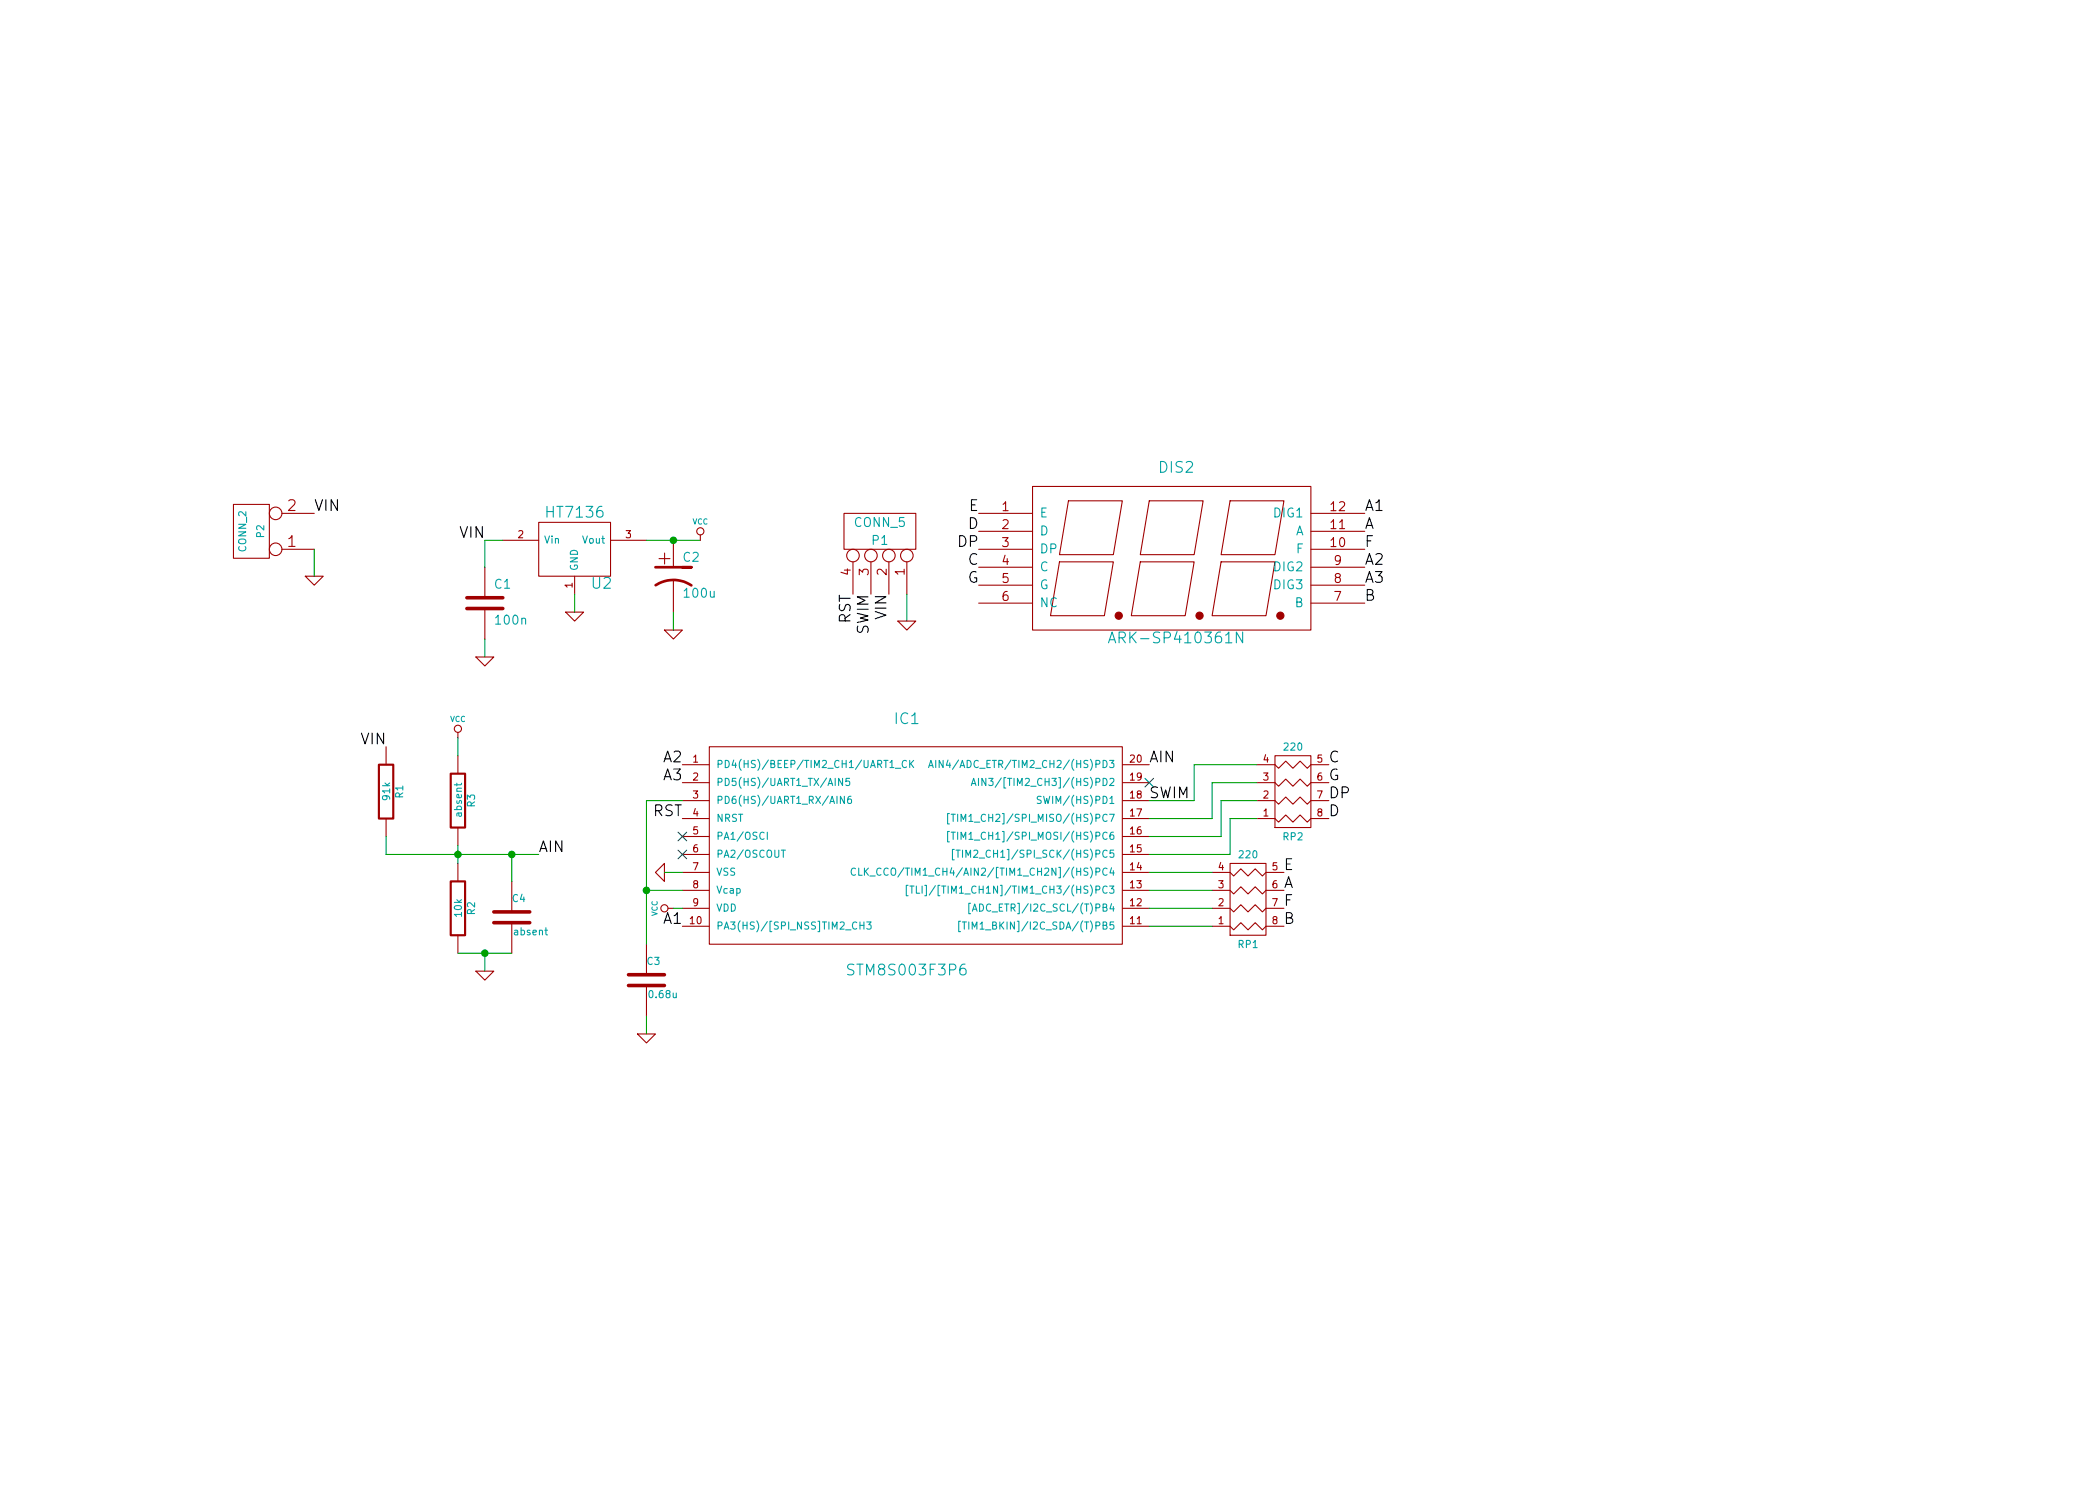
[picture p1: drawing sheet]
EESchema Schematic File Version 2
LIBS:power
LIBS:device
LIBS:transistors
LIBS:conn
LIBS:linear
LIBS:regul
LIBS:74xx
LIBS:cmos4000
LIBS:adc-dac
LIBS:memory
LIBS:xilinx
LIBS:special
LIBS:microcontrollers
LIBS:dsp
LIBS:microchip
LIBS:analog_switches
LIBS:motorola
LIBS:texas
LIBS:intel
LIBS:audio
LIBS:interface
LIBS:digital-audio
LIBS:philips
LIBS:display
LIBS:cypress
LIBS:siliconi
LIBS:opto
LIBS:atmel
LIBS:contrib
LIBS:valves
LIBS:stm8
LIBS:ht7136
LIBS:mcp3421
LIBS:seven_segm
LIBS:stm8s003
LIBS:3digit_voltmeter-cache
EELAYER 27 0
EELAYER END
$Descr A4 11693 8268
encoding utf-8
Sheet 1 1
Title ""
Date "16 feb 2015"
Rev ""
Comp ""
Comment1 ""
Comment2 ""
Comment3 ""
Comment4 ""
$EndDescr
$Comp
L STM8S003F3P6 IC1
U 1 1
P 5050 4600
F 0 "IC1" H 5050 5200 60  0000 C CNN
F 1 "STM8S003F3P6" H 5050 3800 60  0000 C CNN
F 2 "TSSOP20" H 4950 5100 60  0001 C CNN
F 3 "~" H 5050 4600 60  0000 C CNN
	1    5050 4600
	1    0    0    -1  
$EndComp
$Comp
L R_PACK4 RP2
U 1 1
P 7200 4200
F 0 "RP2" H 7200 4650 40  0000 C CNN
F 1 "220" H 7200 4150 40  0000 C CNN
F 2 "" H 7200 4200 60  0000 C CNN
F 3 "" H 7200 4200 60  0000 C CNN
	1    7200 4200
	1    0    0    1   
$EndComp
$Comp
L ARK-SP410361N DIS2
U 1 1
P 6550 3100
F 0 "DIS2" H 6550 3600 60  0000 C CNN
F 1 "ARK-SP410361N" H 6550 2650 60  0000 C CNN
F 2 "~" H 6300 3100 60  0000 C CNN
F 3 "~" H 6300 3100 60  0000 C CNN
	1    6550 3100
	1    0    0    -1  
$EndComp
$Comp
L HT7136 U2
U 1 1
P 3200 3050
F 0 "U2" H 3350 2854 60  0000 C CNN
F 1 "HT7136" H 3200 3250 60  0000 C CNN
F 2 "~" H 3200 3050 60  0000 C CNN
F 3 "~" H 3200 3050 60  0000 C CNN
	1    3200 3050
	1    0    0    -1  
$EndComp
$Comp
L GND #PWR01
U 1 1
P 3200 3400
F 0 "#PWR01" H 3200 3400 30  0001 C CNN
F 1 "GND" H 3200 3330 30  0001 C CNN
F 2 "" H 3200 3400 60  0000 C CNN
F 3 "" H 3200 3400 60  0000 C CNN
	1    3200 3400
	1    0    0    -1  
$EndComp
Wire Wire Line
	3200 3400 3200 3300
$Comp
L C C1
U 1 1
P 2700 3350
F 0 "C1" H 2750 3450 50  0000 L CNN
F 1 "100n" H 2750 3250 50  0000 L CNN
F 2 "" H 2700 3350 60  0000 C CNN
F 3 "" H 2700 3350 60  0000 C CNN
	1    2700 3350
	1    0    0    -1  
$EndComp
Wire Wire Line
	2700 3150 2700 3000
$Comp
L GND #PWR02
U 1 1
P 2700 3650
F 0 "#PWR02" H 2700 3650 30  0001 C CNN
F 1 "GND" H 2700 3580 30  0001 C CNN
F 2 "" H 2700 3650 60  0000 C CNN
F 3 "" H 2700 3650 60  0000 C CNN
	1    2700 3650
	1    0    0    -1  
$EndComp
Wire Wire Line
	2700 3550 2700 3650
$Comp
L CP1 C2
U 1 1
P 3750 3200
F 0 "C2" H 3800 3300 50  0000 L CNN
F 1 "100u" H 3800 3100 50  0000 L CNN
F 2 "" H 3750 3200 60  0000 C CNN
F 3 "" H 3750 3200 60  0000 C CNN
	1    3750 3200
	1    0    0    -1  
$EndComp
Wire Wire Line
	3600 3000 3900 3000
$Comp
L GND #PWR03
U 1 1
P 3750 3500
F 0 "#PWR03" H 3750 3500 30  0001 C CNN
F 1 "GND" H 3750 3430 30  0001 C CNN
F 2 "" H 3750 3500 60  0000 C CNN
F 3 "" H 3750 3500 60  0000 C CNN
	1    3750 3500
	1    0    0    -1  
$EndComp
Wire Wire Line
	3750 3400 3750 3500
Connection ~ 3750 3000
$Comp
L VCC #PWR04
U 1 1
P 3900 3000
F 0 "#PWR04" H 3900 3100 30  0001 C CNN
F 1 "VCC" H 3900 3100 30  0000 C CNN
F 2 "" H 3900 3000 60  0000 C CNN
F 3 "" H 3900 3000 60  0000 C CNN
	1    3900 3000
	1    0    0    -1  
$EndComp
$Comp
L CONN_4 P1
U 1 1
P 4900 2950
F 0 "P1" V 4850 2950 50  0000 C CNN
F 1 "CONN_5" V 4950 2950 50  0000 C CNN
F 2 "" H 4900 2950 60  0000 C CNN
F 3 "" H 4900 2950 60  0000 C CNN
	1    4900 2950
	0    1    -1   0   
$EndComp
Wire Wire Line
	5050 3450 5050 3300
$Comp
L R_PACK4 RP1
U 1 1
P 6950 4800
F 0 "RP1" H 6950 5250 40  0000 C CNN
F 1 "220" H 6950 4750 40  0000 C CNN
F 2 "" H 6950 4800 60  0000 C CNN
F 3 "" H 6950 4800 60  0000 C CNN
	1    6950 4800
	1    0    0    1   
$EndComp
Text Label 7400 4350 0    60   ~ 0
G
Text Label 7400 4450 0    60   ~ 0
DP
Text Label 7150 4950 0    60   ~ 0
A
Text Label 7150 5050 0    60   ~ 0
F
Text Label 7400 4550 0    60   ~ 0
D
Text Label 7150 4850 0    60   ~ 0
E
Text Label 7400 4250 0    60   ~ 0
C
Text Label 7150 5150 0    60   ~ 0
B
Text Label 5450 3250 2    60   ~ 0
G
Text Label 5450 3050 2    60   ~ 0
DP
Text Label 7600 2950 0    60   ~ 0
A
Text Label 7600 3050 0    60   ~ 0
F
Text Label 5450 2950 2    60   ~ 0
D
Text Label 5450 2850 2    60   ~ 0
E
Text Label 5450 3150 2    60   ~ 0
C
Text Label 7600 3350 0    60   ~ 0
B
Text Label 4850 3300 3    60   ~ 0
SWIM
Text Label 4750 3300 3    60   ~ 0
RST
Text Label 7600 2850 0    60   ~ 0
A1
Text Label 7600 3150 0    60   ~ 0
A2
Text Label 7600 3250 0    60   ~ 0
A3
$Comp
L VCC #PWR05
U 1 1
P 3750 5050
F 0 "#PWR05" H 3750 5150 30  0001 C CNN
F 1 "VCC" H 3750 5150 30  0000 C CNN
F 2 "" H 3750 5050 60  0000 C CNN
F 3 "" H 3750 5050 60  0000 C CNN
	1    3750 5050
	0    -1   -1   0   
$EndComp
$Comp
L GND #PWR06
U 1 1
P 3700 4850
F 0 "#PWR06" H 3700 4850 30  0001 C CNN
F 1 "GND" H 3700 4780 30  0001 C CNN
F 2 "" H 3700 4850 60  0000 C CNN
F 3 "" H 3700 4850 60  0000 C CNN
	1    3700 4850
	0    1    1    0   
$EndComp
$Comp
L C C3
U 1 1
P 3600 5450
F 0 "C3" H 3600 5550 40  0000 L CNN
F 1 "0.68u" H 3606 5365 40  0000 L CNN
F 2 "" H 3638 5300 30  0000 C CNN
F 3 "" H 3600 5450 60  0000 C CNN
	1    3600 5450
	1    0    0    -1  
$EndComp
Wire Wire Line
	3600 4450 3600 5250
Wire Wire Line
	3600 4950 3800 4950
$Comp
L GND #PWR07
U 1 1
P 3600 5750
F 0 "#PWR07" H 3600 5750 30  0001 C CNN
F 1 "GND" H 3600 5680 30  0001 C CNN
F 2 "" H 3600 5750 60  0000 C CNN
F 3 "" H 3600 5750 60  0000 C CNN
	1    3600 5750
	1    0    0    -1  
$EndComp
Wire Wire Line
	3600 5750 3600 5650
Text Label 3800 4350 2    60   ~ 0
A3
Text Label 3800 4250 2    60   ~ 0
A2
Wire Wire Line
	3600 4450 3800 4450
Connection ~ 3600 4950
Wire Wire Line
	3700 4850 3800 4850
Wire Wire Line
	3750 5050 3800 5050
Wire Wire Line
	2700 3000 2800 3000
Text Label 3800 4550 2    60   ~ 0
RST
Text Label 6400 4450 0    60   ~ 0
SWIM
Text Label 3800 5150 2    60   ~ 0
A1
Wire Wire Line
	6400 5150 6750 5150
Wire Wire Line
	6400 5050 6750 5050
Wire Wire Line
	6400 4950 6750 4950
Wire Wire Line
	6400 4850 6750 4850
$Comp
L CONN_2 P2
U 1 1
P 1400 2950
F 0 "P2" V 1350 2950 40  0000 C CNN
F 1 "CONN_2" V 1450 2950 40  0000 C CNN
F 2 "" H 1400 2950 60  0000 C CNN
F 3 "" H 1400 2950 60  0000 C CNN
	1    1400 2950
	-1   0    0    1   
$EndComp
$Comp
L GND #PWR08
U 1 1
P 1750 3200
F 0 "#PWR08" H 1750 3200 30  0001 C CNN
F 1 "GND" H 1750 3130 30  0001 C CNN
F 2 "" H 1750 3200 60  0000 C CNN
F 3 "" H 1750 3200 60  0000 C CNN
	1    1750 3200
	1    0    0    -1  
$EndComp
Wire Wire Line
	1750 3050 1750 3200
Text Label 1750 2850 0    60   ~ 0
VIN
Text Label 2700 3000 2    60   ~ 0
VIN
Text Label 4950 3300 3    60   ~ 0
VIN
$Comp
L GND #PWR09
U 1 1
P 5050 3450
F 0 "#PWR09" H 5050 3450 30  0001 C CNN
F 1 "GND" H 5050 3380 30  0001 C CNN
F 2 "" H 5050 3450 60  0000 C CNN
F 3 "" H 5050 3450 60  0000 C CNN
	1    5050 3450
	1    0    0    -1  
$EndComp
$Comp
L R R3
U 1 1
P 2550 4450
F 0 "R3" V 2630 4450 40  0000 C CNN
F 1 "absent" V 2557 4451 40  0000 C CNN
F 2 "" V 2480 4450 30  0000 C CNN
F 3 "" H 2550 4450 30  0000 C CNN
	1    2550 4450
	1    0    0    -1  
$EndComp
$Comp
L VCC #PWR010
U 1 1
P 2550 4100
F 0 "#PWR010" H 2550 4200 30  0001 C CNN
F 1 "VCC" H 2550 4200 30  0000 C CNN
F 2 "" H 2550 4100 60  0000 C CNN
F 3 "" H 2550 4100 60  0000 C CNN
	1    2550 4100
	1    0    0    -1  
$EndComp
Wire Wire Line
	2550 4100 2550 4200
$Comp
L R R2
U 1 1
P 2550 5050
F 0 "R2" V 2630 5050 40  0000 C CNN
F 1 "10k" V 2557 5051 40  0000 C CNN
F 2 "" V 2480 5050 30  0000 C CNN
F 3 "" H 2550 5050 30  0000 C CNN
	1    2550 5050
	1    0    0    -1  
$EndComp
Wire Wire Line
	2550 4800 2550 4700
$Comp
L C C4
U 1 1
P 2850 5100
F 0 "C4" H 2850 5200 40  0000 L CNN
F 1 "absent" H 2856 5015 40  0000 L CNN
F 2 "" H 2888 4950 30  0000 C CNN
F 3 "" H 2850 5100 60  0000 C CNN
	1    2850 5100
	1    0    0    -1  
$EndComp
Text Label 6400 4250 0    60   ~ 0
AIN
Text Label 3000 4750 0    60   ~ 0
AIN
Connection ~ 2550 4750
Wire Wire Line
	2550 5300 2850 5300
Wire Wire Line
	2850 4900 2850 4750
Connection ~ 2850 4750
Wire Wire Line
	2150 4750 3000 4750
Wire Wire Line
	6400 4750 6850 4750
Wire Wire Line
	6400 4650 6800 4650
Wire Wire Line
	6400 4550 6750 4550
Wire Wire Line
	6850 4750 6850 4550
Wire Wire Line
	6850 4550 7000 4550
Wire Wire Line
	6800 4650 6800 4450
Wire Wire Line
	6800 4450 7000 4450
Wire Wire Line
	6750 4550 6750 4350
Wire Wire Line
	6750 4350 7000 4350
Wire Wire Line
	6400 4450 6650 4450
Wire Wire Line
	6650 4450 6650 4250
Wire Wire Line
	6650 4250 7000 4250
$Comp
L R R1
U 1 1
P 2150 4400
F 0 "R1" V 2230 4400 40  0000 C CNN
F 1 "91k" V 2157 4401 40  0000 C CNN
F 2 "" V 2080 4400 30  0000 C CNN
F 3 "" H 2150 4400 30  0000 C CNN
	1    2150 4400
	1    0    0    -1  
$EndComp
Wire Wire Line
	2150 4750 2150 4650
Text Label 2150 4150 2    60   ~ 0
VIN
NoConn ~ 3800 4650
NoConn ~ 3800 4750
NoConn ~ 6400 4350
$Comp
L GND #PWR?
U 1 1
P 2700 5400
F 0 "#PWR?" H 2700 5400 30  0001 C CNN
F 1 "GND" H 2700 5330 30  0001 C CNN
F 2 "" H 2700 5400 60  0000 C CNN
F 3 "" H 2700 5400 60  0000 C CNN
	1    2700 5400
	1    0    0    -1  
$EndComp
Wire Wire Line
	2700 5400 2700 5300
Connection ~ 2700 5300
$EndSCHEMATC
